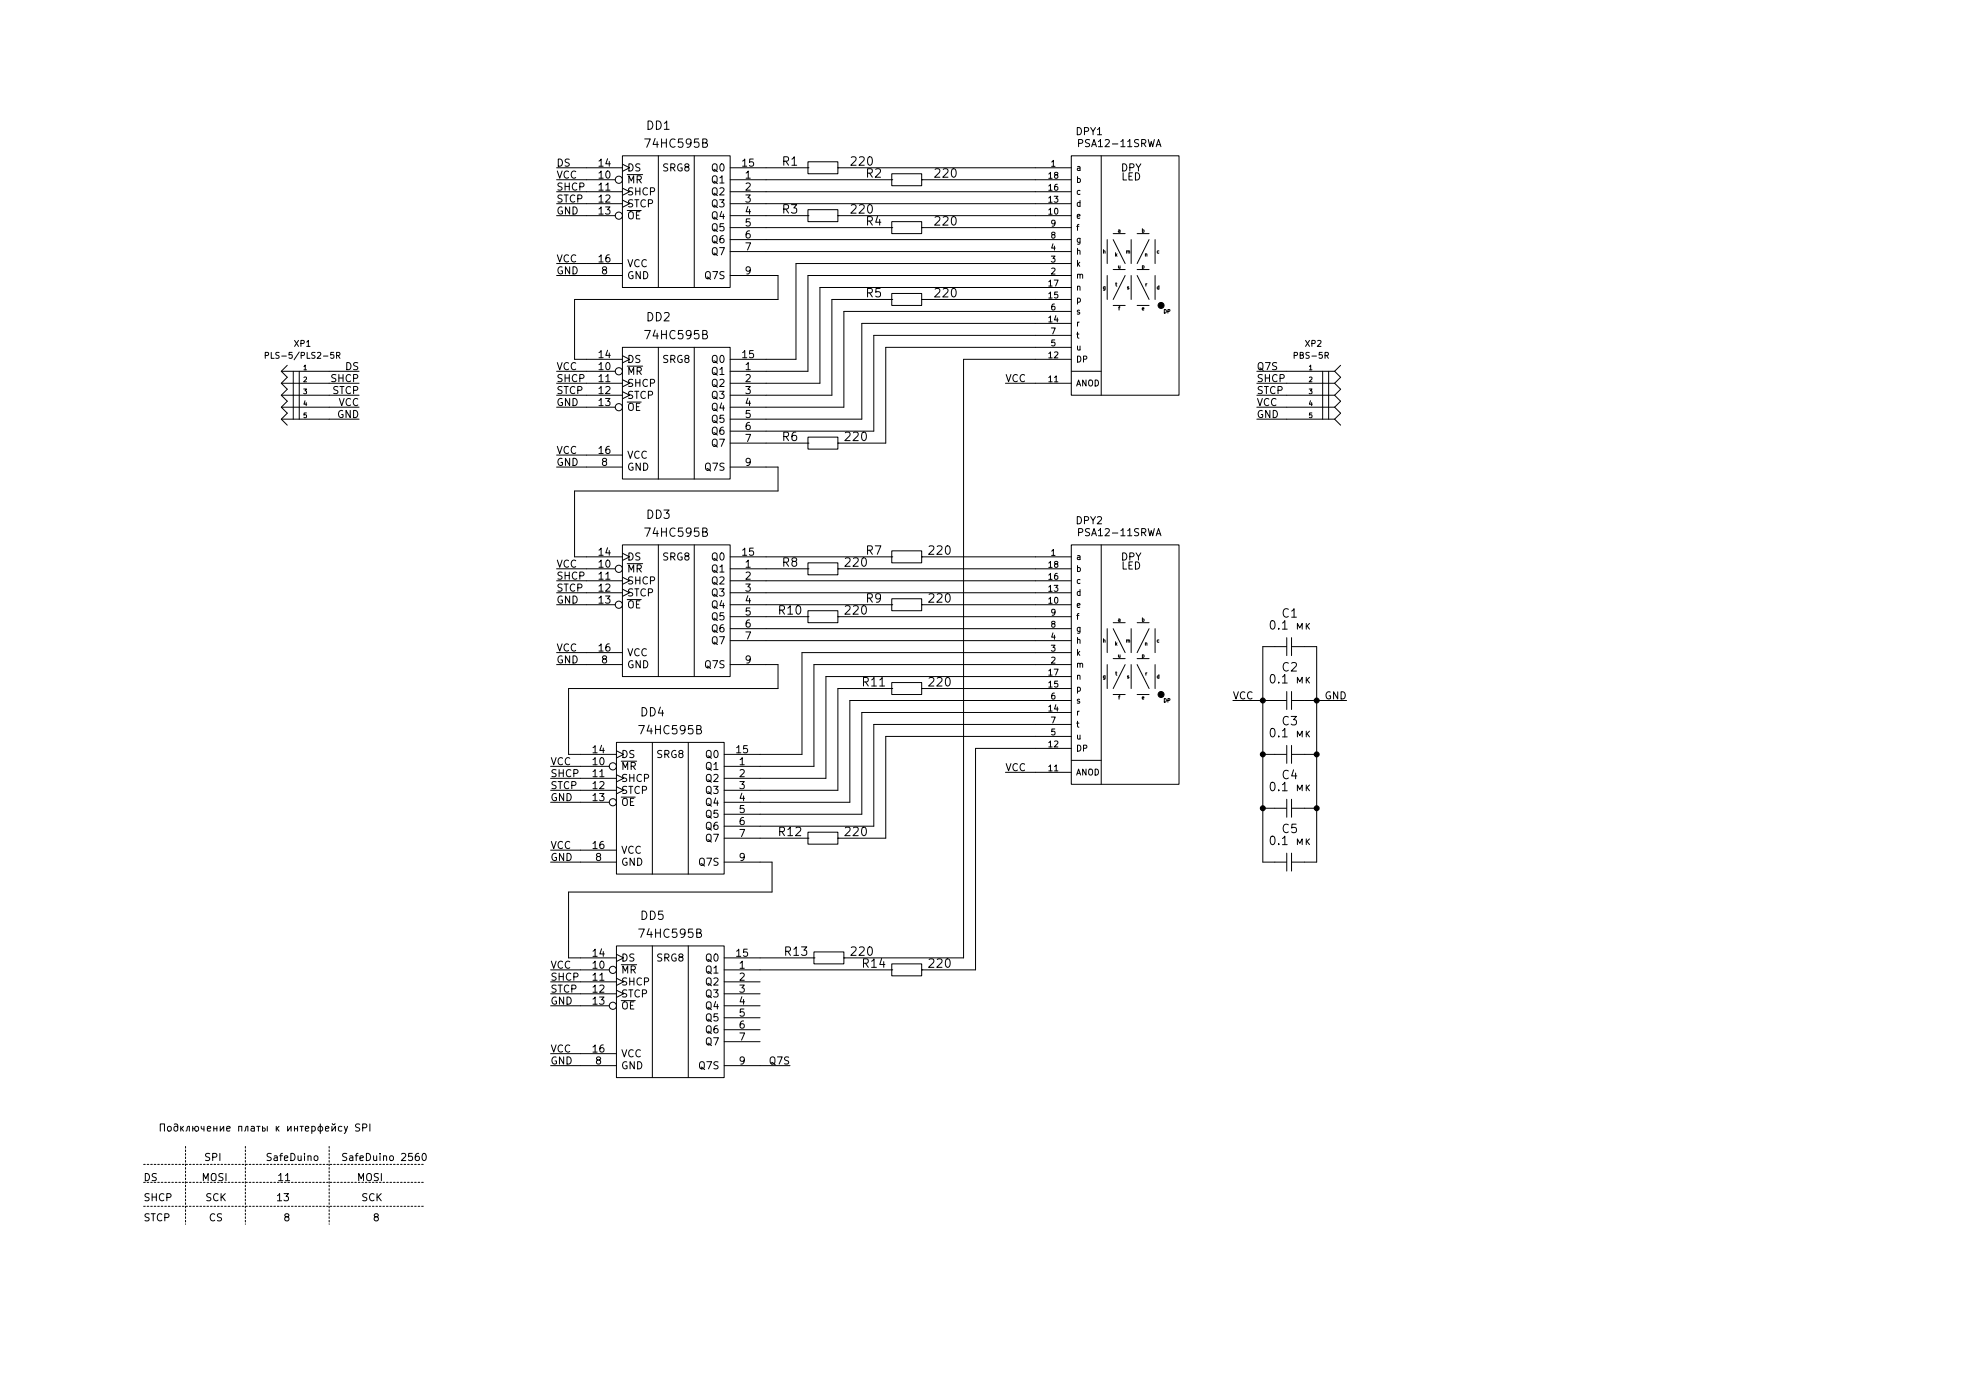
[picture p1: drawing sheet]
EESchema Schematic File Version 2
LIBS:mod_16_segment_LED-cache
EELAYER 27 0
EELAYER END
$Descr A3 16535 11693
encoding utf-8
Sheet 1 1
Title ""
Date "21 jan 2016"
Rev ""
Comp ""
Comment1 ""
Comment2 ""
Comment3 ""
Comment4 ""
$EndDescr
Wire Wire Line
	6750 7000 6350 7000
Wire Wire Line
	6350 8100 7450 8100
Wire Wire Line
	7050 8000 8050 8000
Wire Wire Line
	8050 8000 8050 3000
Wire Wire Line
	8050 3000 8650 3000
Wire Wire Line
	6400 5350 8650 5350
Wire Wire Line
	4650 3200 4900 3200
Connection ~ 10550 6750
Wire Wire Line
	10550 7200 10550 5400
Wire Wire Line
	10550 7200 10650 7200
Connection ~ 10550 6300
Wire Wire Line
	10550 6750 10650 6750
Wire Wire Line
	6350 8000 6800 8000
Wire Wire Line
	6350 7200 6450 7200
Wire Wire Line
	6450 7200 6450 7450
Wire Wire Line
	6450 7450 4750 7450
Wire Wire Line
	6350 6800 7200 6800
Wire Wire Line
	7200 6800 7200 5950
Wire Wire Line
	7200 5950 8650 5950
Wire Wire Line
	6350 6600 7000 6600
Wire Wire Line
	7000 6600 7000 5750
Wire Wire Line
	7000 5750 7450 5750
Wire Wire Line
	8650 5650 6900 5650
Wire Wire Line
	8650 5550 6800 5550
Wire Wire Line
	6800 5550 6800 6400
Wire Wire Line
	6800 6400 6350 6400
Wire Wire Line
	4850 6700 4600 6700
Wire Wire Line
	4850 6500 4600 6500
Wire Wire Line
	4600 6400 4850 6400
Wire Wire Line
	4600 6600 4850 6600
Wire Wire Line
	4600 7100 4850 7100
Wire Wire Line
	4850 7200 4600 7200
Wire Wire Line
	4850 6300 4750 6300
Wire Wire Line
	6400 5250 8650 5250
Wire Wire Line
	6400 5150 6750 5150
Wire Wire Line
	6400 4850 8650 4850
Wire Wire Line
	6400 4750 6750 4750
Wire Wire Line
	6400 4650 7450 4650
Wire Wire Line
	10550 5400 10650 5400
Wire Wire Line
	10650 5850 10300 5850
Wire Wire Line
	11000 6300 10900 6300
Wire Wire Line
	10900 5400 11000 5400
Wire Wire Line
	7000 1400 8650 1400
Wire Wire Line
	6400 1400 6750 1400
Wire Wire Line
	6400 1700 8650 1700
Wire Wire Line
	6750 1800 6400 1800
Wire Wire Line
	7700 1900 8650 1900
Wire Wire Line
	6400 2100 8650 2100
Wire Wire Line
	7450 2500 6950 2500
Wire Wire Line
	7200 3500 7200 2700
Wire Wire Line
	7200 3500 6400 3500
Wire Wire Line
	7000 3700 7400 3700
Wire Wire Line
	4800 4100 6500 4100
Wire Wire Line
	4800 4100 4800 4650
Wire Wire Line
	4800 4650 4900 4650
Wire Wire Line
	10750 3400 10500 3400
Wire Wire Line
	10750 3200 10500 3200
Wire Wire Line
	4650 1400 4900 1400
Wire Wire Line
	6400 3100 6750 3100
Wire Wire Line
	6400 3300 6950 3300
Wire Wire Line
	6400 2300 6500 2300
Wire Wire Line
	6500 2300 6500 2500
Wire Wire Line
	6500 2500 4800 2500
Wire Wire Line
	4900 3400 4650 3400
Wire Wire Line
	7400 3700 7400 2900
Wire Wire Line
	6950 3300 6950 2500
Wire Wire Line
	6750 3100 6750 2300
Wire Wire Line
	6750 2300 8650 2300
Wire Wire Line
	7300 2800 7300 3600
Wire Wire Line
	7300 2800 8650 2800
Wire Wire Line
	7050 2600 7050 3400
Wire Wire Line
	7050 2600 8650 2600
Wire Wire Line
	8650 3200 8400 3200
Wire Wire Line
	4650 3800 4900 3800
Wire Wire Line
	4900 3900 4650 3900
Wire Wire Line
	4900 2300 4650 2300
Wire Wire Line
	4650 2200 4900 2200
Wire Wire Line
	2750 3500 3000 3500
Wire Wire Line
	3000 3400 2750 3400
Wire Wire Line
	7400 2900 8650 2900
Wire Wire Line
	7200 2700 8650 2700
Wire Wire Line
	8650 2400 6850 2400
Wire Wire Line
	6650 2200 6650 3000
Wire Wire Line
	6850 2400 6850 3200
Wire Wire Line
	6650 2200 8650 2200
Wire Wire Line
	4650 3100 4900 3100
Wire Wire Line
	4900 3000 4800 3000
Wire Wire Line
	4800 3000 4800 2500
Wire Wire Line
	6850 3200 6400 3200
Wire Wire Line
	6650 3000 6400 3000
Wire Wire Line
	10500 3100 10750 3100
Wire Wire Line
	10500 3300 10750 3300
Wire Wire Line
	10500 3500 10750 3500
Wire Wire Line
	6400 3900 6500 3900
Wire Wire Line
	6500 3900 6500 4100
Wire Wire Line
	4900 5550 4650 5550
Wire Wire Line
	4650 5450 4900 5450
Wire Wire Line
	4650 4950 4900 4950
Wire Wire Line
	4650 4750 4900 4750
Wire Wire Line
	4900 4850 4650 4850
Wire Wire Line
	4900 5050 4650 5050
Wire Wire Line
	6400 3700 6750 3700
Wire Wire Line
	7300 3600 6400 3600
Wire Wire Line
	7050 3400 6400 3400
Wire Wire Line
	7700 2500 8650 2500
Wire Wire Line
	7000 1800 8650 1800
Wire Wire Line
	6400 2000 8650 2000
Wire Wire Line
	6400 1900 7450 1900
Wire Wire Line
	6400 1600 8650 1600
Wire Wire Line
	6400 1500 7450 1500
Wire Wire Line
	7700 1500 8650 1500
Wire Wire Line
	10900 5850 11250 5850
Connection ~ 11000 5850
Wire Wire Line
	10550 6300 10650 6300
Connection ~ 10550 5850
Wire Wire Line
	7700 4650 8650 4650
Wire Wire Line
	7000 4750 8650 4750
Wire Wire Line
	6400 4950 8650 4950
Wire Wire Line
	7700 5050 8650 5050
Wire Wire Line
	7000 5150 8650 5150
Wire Wire Line
	7450 5050 6400 5050
Wire Wire Line
	6400 5550 6500 5550
Wire Wire Line
	6500 5550 6500 5750
Wire Wire Line
	6500 5750 4750 5750
Wire Wire Line
	4750 5750 4750 6300
Wire Wire Line
	8650 5450 6700 5450
Wire Wire Line
	6700 5450 6700 6300
Wire Wire Line
	6700 6300 6350 6300
Wire Wire Line
	6900 5650 6900 6500
Wire Wire Line
	6900 6500 6350 6500
Wire Wire Line
	7700 5750 8650 5750
Wire Wire Line
	6350 6700 7100 6700
Wire Wire Line
	7100 6700 7100 5850
Wire Wire Line
	7100 5850 8650 5850
Wire Wire Line
	6350 6900 7300 6900
Wire Wire Line
	7300 6900 7300 6050
Wire Wire Line
	7300 6050 8650 6050
Wire Wire Line
	4750 7450 4750 8000
Wire Wire Line
	4750 8000 4850 8000
Wire Wire Line
	4850 8900 4600 8900
Wire Wire Line
	4600 8800 4850 8800
Wire Wire Line
	4600 8300 4850 8300
Wire Wire Line
	4600 8100 4850 8100
Wire Wire Line
	4850 8200 4600 8200
Wire Wire Line
	4850 8400 4600 8400
Wire Wire Line
	8650 6150 7400 6150
Wire Wire Line
	8650 6450 8400 6450
Wire Wire Line
	11000 6750 10900 6750
Connection ~ 11000 6300
Wire Wire Line
	10900 7200 11000 7200
Wire Wire Line
	11000 7200 11000 5400
Connection ~ 11000 6750
Wire Wire Line
	4900 1800 4650 1800
Wire Wire Line
	4900 1600 4650 1600
Wire Wire Line
	4650 1500 4900 1500
Wire Wire Line
	4650 1700 4900 1700
Wire Wire Line
	4650 3300 4900 3300
Wire Wire Line
	2750 3300 3000 3300
Wire Wire Line
	2750 3100 3000 3100
Wire Wire Line
	3000 3200 2750 3200
Wire Wire Line
	6600 8900 6350 8900
Wire Wire Line
	7400 6150 7400 7000
Wire Wire Line
	8650 6250 8150 6250
Wire Wire Line
	8150 6250 8150 8100
Wire Wire Line
	8150 8100 7700 8100
Wire Wire Line
	7400 7000 7000 7000
$Comp
L RESISTOR R12
U 1 1
P 6750 7000
F 0 "R12" H 6600 7050 71  0000 C CNN
F 1 "220" H 7150 7050 71  0000 C CNN
F 2 "" H 6750 7000 60  0001 C CNN
F 3 "" H 6750 7000 60  0001 C CNN
	1    6750 7000
	1    0    0    -1  
$EndComp
Text Label 10500 3100 0    60   ~ 0
Q7S
Text Label 6600 8900 2    60   ~ 0
Q7S
Text Label 3000 3100 2    60   ~ 0
DS
Text Label 3000 3300 2    60   ~ 0
STCP
Text Label 3000 3200 2    60   ~ 0
SHCP
Text Label 4650 1700 0    60   ~ 0
STCP
Text Label 4650 1500 0    60   ~ 0
VCC
Text Label 4650 1600 0    60   ~ 0
SHCP
Text Label 4650 1800 0    60   ~ 0
GND
Text Label 8400 6450 0    60   ~ 0
VCC
$Comp
L CAPITORS C4
U 1 1
P 10650 6750
F 0 "C4" H 10775 7025 71  0000 C CNN
F 1 "0.1 мк" H 10775 6925 71  0000 C CNN
F 2 "" H 10650 6750 60  0001 C CNN
F 3 "" H 10650 6750 60  0001 C CNN
	1    10650 6750
	1    0    0    -1  
$EndComp
$Comp
L CAPITORS C5
U 1 1
P 10650 7200
F 0 "C5" H 10775 7475 71  0000 C CNN
F 1 "0.1 мк" H 10775 7375 71  0000 C CNN
F 2 "" H 10650 7200 60  0001 C CNN
F 3 "" H 10650 7200 60  0001 C CNN
	1    10650 7200
	1    0    0    -1  
$EndComp
Text Label 4600 8400 0    60   ~ 0
GND
Text Label 4600 8200 0    60   ~ 0
SHCP
Text Label 4600 8100 0    60   ~ 0
VCC
Text Label 4600 8300 0    60   ~ 0
STCP
Text Label 4600 8900 0    60   ~ 0
GND
Text Label 4600 8800 0    60   ~ 0
VCC
$Comp
L 74HC595B DD5
U 1 1
P 5600 8200
F 0 "DD5" H 5450 8750 70  0000 C CNN
F 1 "74HC595B" H 5600 8600 70  0000 C CNN
F 2 "" H 5600 8200 60  0001 C CNN
F 3 "" H 5600 8200 60  0001 C CNN
	1    5600 8200
	1    0    0    -1  
$EndComp
$Comp
L RESISTOR R11
U 1 1
P 7450 5750
F 0 "R11" H 7300 5800 71  0000 C CNN
F 1 "220" H 7850 5800 71  0000 C CNN
F 2 "" H 7450 5750 60  0001 C CNN
F 3 "" H 7450 5750 60  0001 C CNN
	1    7450 5750
	1    0    0    -1  
$EndComp
$Comp
L RESISTOR R13
U 1 1
P 6800 8000
F 0 "R13" H 6650 8050 71  0000 C CNN
F 1 "220" H 7200 8050 71  0000 C CNN
F 2 "" H 6800 8000 60  0001 C CNN
F 3 "" H 6800 8000 60  0001 C CNN
	1    6800 8000
	1    0    0    -1  
$EndComp
$Comp
L 74HC595B DD4
U 1 1
P 5600 6500
F 0 "DD4" H 5450 7050 70  0000 C CNN
F 1 "74HC595B" H 5600 6900 70  0000 C CNN
F 2 "" H 5600 6500 60  0001 C CNN
F 3 "" H 5600 6500 60  0001 C CNN
	1    5600 6500
	1    0    0    -1  
$EndComp
Text Label 4600 7100 0    60   ~ 0
VCC
Text Label 4600 7200 0    60   ~ 0
GND
Text Label 4600 6600 0    60   ~ 0
STCP
Text Label 4600 6400 0    60   ~ 0
VCC
Text Label 4600 6500 0    60   ~ 0
SHCP
Text Label 4600 6700 0    60   ~ 0
GND
$Comp
L RESISTOR R10
U 1 1
P 6750 5150
F 0 "R10" H 6600 5200 71  0000 C CNN
F 1 "220" H 7150 5200 71  0000 C CNN
F 2 "" H 6750 5150 60  0001 C CNN
F 3 "" H 6750 5150 60  0001 C CNN
	1    6750 5150
	1    0    0    -1  
$EndComp
$Comp
L RESISTOR R9
U 1 1
P 7450 5050
F 0 "R9" H 7300 5100 71  0000 C CNN
F 1 "220" H 7850 5100 71  0000 C CNN
F 2 "" H 7450 5050 60  0001 C CNN
F 3 "" H 7450 5050 60  0001 C CNN
	1    7450 5050
	1    0    0    -1  
$EndComp
$Comp
L RESISTOR R8
U 1 1
P 6750 4750
F 0 "R8" H 6600 4800 71  0000 C CNN
F 1 "220" H 7150 4800 71  0000 C CNN
F 2 "" H 6750 4750 60  0001 C CNN
F 3 "" H 6750 4750 60  0001 C CNN
	1    6750 4750
	1    0    0    -1  
$EndComp
$Comp
L RESISTOR R7
U 1 1
P 7450 4650
F 0 "R7" H 7300 4700 71  0000 C CNN
F 1 "220" H 7850 4700 71  0000 C CNN
F 2 "" H 7450 4650 60  0001 C CNN
F 3 "" H 7450 4650 60  0001 C CNN
	1    7450 4650
	1    0    0    -1  
$EndComp
$Comp
L PSA12-11SRWA DPY2
U 1 1
P 9450 5050
F 0 "DPY2" H 9100 5750 60  0000 C CNN
F 1 "PSA12-11SRWA" H 9350 5650 60  0000 C CNN
F 2 "" H 9450 5050 60  0001 C CNN
F 3 "" H 9450 5050 60  0001 C CNN
	1    9450 5050
	1    0    0    -1  
$EndComp
Text Label 10300 5850 0    60   ~ 0
VCC
Text Label 11250 5850 2    60   ~ 0
GND
$Comp
L CAPITORS C3
U 1 1
P 10650 6300
F 0 "C3" H 10775 6575 71  0000 C CNN
F 1 "0.1 мк" H 10775 6475 71  0000 C CNN
F 2 "" H 10650 6300 60  0001 C CNN
F 3 "" H 10650 6300 60  0001 C CNN
	1    10650 6300
	1    0    0    -1  
$EndComp
$Comp
L CAPITORS C2
U 1 1
P 10650 5850
F 0 "C2" H 10775 6125 71  0000 C CNN
F 1 "0.1 мк" H 10775 6025 71  0000 C CNN
F 2 "" H 10650 5850 60  0001 C CNN
F 3 "" H 10650 5850 60  0001 C CNN
	1    10650 5850
	1    0    0    -1  
$EndComp
$Comp
L CAPITORS C1
U 1 1
P 10650 5400
F 0 "C1" H 10775 5675 71  0000 C CNN
F 1 "0.1 мк" H 10775 5575 71  0000 C CNN
F 2 "" H 10650 5400 60  0001 C CNN
F 3 "" H 10650 5400 60  0001 C CNN
	1    10650 5400
	1    0    0    -1  
$EndComp
$Comp
L RESISTOR R14
U 1 1
P 7450 8100
F 0 "R14" H 7300 8150 71  0000 C CNN
F 1 "220" H 7850 8150 71  0000 C CNN
F 2 "" H 7450 8100 60  0001 C CNN
F 3 "" H 7450 8100 60  0001 C CNN
	1    7450 8100
	1    0    0    -1  
$EndComp
Text Label 4650 5050 0    60   ~ 0
GND
Text Label 4650 4850 0    60   ~ 0
SHCP
Text Label 4650 4750 0    60   ~ 0
VCC
Text Label 4650 4950 0    60   ~ 0
STCP
Text Label 4650 5550 0    60   ~ 0
GND
Text Label 4650 5450 0    60   ~ 0
VCC
$Comp
L 74HC595B DD3
U 1 1
P 5650 4850
F 0 "DD3" H 5500 5400 70  0000 C CNN
F 1 "74HC595B" H 5650 5250 70  0000 C CNN
F 2 "" H 5650 4850 60  0001 C CNN
F 3 "" H 5650 4850 60  0001 C CNN
	1    5650 4850
	1    0    0    -1  
$EndComp
Text Label 10500 3500 0    60   ~ 0
GND
Text Label 10500 3400 0    60   ~ 0
VCC
Text Label 10500 3200 0    60   ~ 0
SHCP
Text Label 10500 3300 0    60   ~ 0
STCP
$Comp
L PIN_F_5 XP2
U 1 1
P 10750 3100
F 0 "XP2" H 10900 3300 50  0000 L BNN
F 1 "PBS-5R" H 10800 3200 50  0000 L BNN
F 2 "~" H 11200 3250 50  0001 C CNN
F 3 "" H 10750 3100 60  0001 C CNN
	1    10750 3100
	1    0    0    -1  
$EndComp
Text Label 4650 1400 0    60   ~ 0
DS
Text Label 4650 3300 0    60   ~ 0
STCP
Text Label 4650 3200 0    60   ~ 0
SHCP
Text Label 4650 3100 0    60   ~ 0
VCC
Text Label 4650 3400 0    60   ~ 0
GND
$Comp
L RESISTOR R5
U 1 1
P 7450 2500
F 0 "R5" H 7300 2550 71  0000 C CNN
F 1 "220" H 7900 2550 71  0000 C CNN
F 2 "" H 7450 2500 60  0001 C CNN
F 3 "" H 7450 2500 60  0001 C CNN
	1    7450 2500
	1    0    0    -1  
$EndComp
$Comp
L RESISTOR R1
U 1 1
P 6750 1400
F 0 "R1" H 6600 1450 71  0000 C CNN
F 1 "220" H 7200 1450 71  0000 C CNN
F 2 "" H 6750 1400 60  0001 C CNN
F 3 "" H 6750 1400 60  0001 C CNN
	1    6750 1400
	1    0    0    -1  
$EndComp
$Comp
L RESISTOR R6
U 1 1
P 6750 3700
F 0 "R6" H 6600 3750 71  0000 C CNN
F 1 "220" H 7150 3750 71  0000 C CNN
F 2 "" H 6750 3700 60  0001 C CNN
F 3 "" H 6750 3700 60  0001 C CNN
	1    6750 3700
	1    0    0    -1  
$EndComp
$Comp
L RESISTOR R4
U 1 1
P 7450 1900
F 0 "R4" H 7300 1950 71  0000 C CNN
F 1 "220" H 7900 1950 71  0000 C CNN
F 2 "" H 7450 1900 60  0001 C CNN
F 3 "" H 7450 1900 60  0001 C CNN
	1    7450 1900
	1    0    0    -1  
$EndComp
$Comp
L RESISTOR R3
U 1 1
P 6750 1800
F 0 "R3" H 6600 1850 71  0000 C CNN
F 1 "220" H 7200 1850 71  0000 C CNN
F 2 "" H 6750 1800 60  0001 C CNN
F 3 "" H 6750 1800 60  0001 C CNN
	1    6750 1800
	1    0    0    -1  
$EndComp
$Comp
L RESISTOR R2
U 1 1
P 7450 1500
F 0 "R2" H 7300 1550 71  0000 C CNN
F 1 "220" H 7900 1550 71  0000 C CNN
F 2 "" H 7450 1500 60  0001 C CNN
F 3 "" H 7450 1500 60  0001 C CNN
	1    7450 1500
	1    0    0    -1  
$EndComp
Text Label 8400 3200 0    60   ~ 0
VCC
$Comp
L PSA12-11SRWA DPY1
U 1 1
P 9450 1800
F 0 "DPY1" H 9100 2500 60  0000 C CNN
F 1 "PSA12-11SRWA" H 9350 2400 60  0000 C CNN
F 2 "" H 9450 1800 60  0001 C CNN
F 3 "" H 9450 1800 60  0001 C CNN
	1    9450 1800
	1    0    0    -1  
$EndComp
Text Label 3000 3500 2    60   ~ 0
GND
Text Label 3000 3400 2    60   ~ 0
VCC
Text Label 4650 2300 0    60   ~ 0
GND
Text Label 4650 2200 0    60   ~ 0
VCC
Text Label 4650 3800 0    60   ~ 0
VCC
Text Label 4650 3900 0    60   ~ 0
GND
$Comp
L PIN_M_5 XP1
U 1 1
P 2750 3100
F 0 "XP1" H 2900 3300 50  0000 L BNN
F 1 "PLS-5/PLS2-5R" H 2650 3200 50  0000 L BNN
F 2 "~" H 3200 3250 50  0001 C CNN
F 3 "" H 2750 3100 60  0001 C CNN
	1    2750 3100
	-1   0    0    -1  
$EndComp
$Comp
L 74HC595B DD2
U 1 1
P 5650 3200
F 0 "DD2" H 5500 3750 70  0000 C CNN
F 1 "74HC595B" H 5650 3600 70  0000 C CNN
F 2 "" H 5650 3200 60  0001 C CNN
F 3 "" H 5650 3200 60  0001 C CNN
	1    5650 3200
	1    0    0    -1  
$EndComp
$Comp
L 74HC595B DD1
U 1 1
P 5650 1600
F 0 "DD1" H 5500 2150 70  0000 C CNN
F 1 "74HC595B" H 5650 2000 70  0000 C CNN
F 2 "" H 5650 1600 60  0001 C CNN
F 3 "" H 5650 1600 60  0001 C CNN
	1    5650 1600
	1    0    0    -1  
$EndComp
Text Notes 1250 9600 0    60   ~ 0
           SPI        SafeDuino    SafeDuino 2560\n\nDS        MOSI         14            MOSI\n\nSHCP      SCK         13             SCK\n\nSTCP       CS           8               8
Wire Notes Line
	1250 9800 3600 9800
Wire Notes Line
	1250 9650 3600 9650
Wire Notes Line
	1250 10000 3600 10000
Wire Notes Line
	1600 9500 1600 10150
Wire Notes Line
	2100 9500 2100 10150
Wire Notes Line
	2800 9500 2800 10150
Text Notes 1550 9350 0    60   ~ 0
Подключение платы к интерфейсу SPI
$EndSCHEMATC
